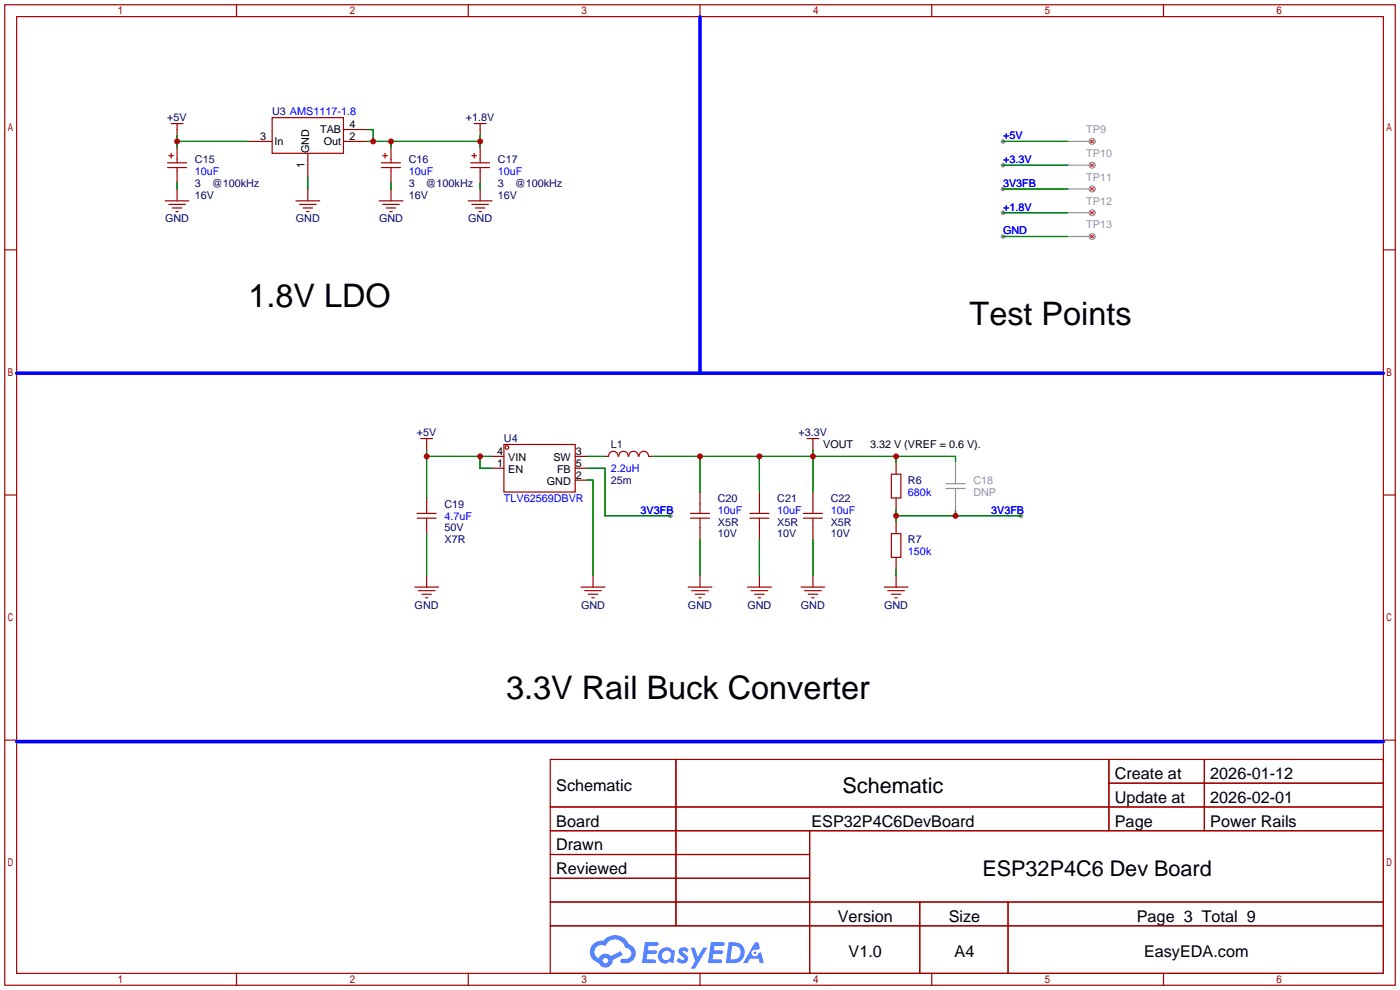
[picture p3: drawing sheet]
<svg xmlns="http://www.w3.org/2000/svg" width="299mm" height="212mm" viewBox="0 0 299 212" stroke-linecap="round" stroke-linejoin="round" font-family="sans-serif">
<g fill="#999">
<circle cx="143.3" cy="110.2" r=".51"/>
<circle cx="218.2" cy="110.2" r=".51"/>
<circle cx="214.4" cy="35.3" r=".51"/>
<circle cx="214.4" cy="40.4" r=".51"/>
<circle cx="214.4" cy="45.5" r=".51"/>
<circle cx="214.4" cy="50.5" r=".51"/>
<circle cx="214.4" cy="30.2" r=".51"/>
</g>
<g fill="none" stroke="#a10000" stroke-width=".25">
<path d="M1 1h297.2v209.6h-297.2zM3.6 3.6h292.1v204.4h-292.1zM50.5 1v2.6M100.1 1v2.6M149.6 1v2.6M199.1 1v2.6M248.7 1v2.6M1 53.4h2.6M295.7 53.4h2.5M1 105.8h2.6M295.7 105.8h2.5M1 158.2h2.6"/>
<path d="M295.7 158.2h2.5M117.6 162.3h178.1v45.7h-178.1zM117.6 172.5h178.1M117.6 177.5h178.1M144.5 162.3v35.6M173 177.5v30.5M237 162.3v15.2M237 167.4h58.7M257.4 162.3v15.2M117.6 182.6h55.4M117.6 192.8h178.1M117.6 187.7h55.4"/>
<path d="M117.6 197.9h178.1M196.6 192.8v15.2M215.4 192.8v15.2M50.5 208v2.6M100.1 208v2.6M149.6 208v2.6M199.1 208v2.6M248.7 208v2.6"/>
</g>
<g fill="#5487ff">
<path d="M145.3 202.7a1.3 1.3 0 0 1 1.9 .3l-.4 .6a.54 .54 0 0 0-.9-.2l.1 .2a1.34 1.34 0 0 1 .9 1.8 1.47 1.47 0 0 1-2.3-.1l.5-.6 .8 .5a.31 .31 0 0 0 .4-.3 .31 .31 0 0 0-.3-.4 1.12 1.12 0 0 1-.7-1.8z"/>
<path d="M147.6 202.5h.9l.6 2 1.2-2h.9l-2.7 4.6h-.9l1-1.7z"/>
<path d="M137.8 201.4h1.7a1.31 1.31 0 0 1 1.2 .2 .4 .4 0 0 1-.3 .5l-1.8 .1-.1 .9h1.6a.4 .4 0 0 1 .4 .4 .4 .4 0 0 1-.5 .4h-1.6l-.2 1.2h1.4a.46 .46 0 0 1 .5 0 .46 .46 0 0 1 .1 .5l-.4 .2h-2.6z"/>
<path d="M151.9 201.4h1.7a1.32 1.32 0 0 1 1.2 .2 .39 .39 0 0 1-.3 .5l-1.8 .1-.1 .9h1.6a.4 .4 0 0 1 .4 .4 .4 .4 0 0 1-.4 .4h-1.7l-.2 1.2h1.4a.46 .46 0 0 1 .5 0 .46 .46 0 0 1 .1 .5l-.4 .2h-2.6z"/>
<path d="M161.3 201.4h.8l.3 1.3-.6 .4a.75 .75 0 0 0-1.1 .3 .75 .75 0 0 0 .5 1 .75 .75 0 0 0 .9-.7l.5-.2 .6 2.3h-.8l-.3-.9h-1.8l-.5 .9h-1z"/>
<path d="M155.7 201.4l-.6 4.4h1.5a2.27 2.27 0 0 0 2.6-2.2 2.27 2.27 0 0 0-2.7-2.2zM156.5 202.1a1.5 1.5 0 0 1 1.8 1.6 1.5 1.5 0 0 1-1.9 1.4h-.3z"/>
<path d="M141.2 203a1.6 1.6 0 0 0-.3 2.3 1.6 1.6 0 0 0 2.3 .2l.7 .3 .3-2.4-.1-.3-.5-.1a1.58 1.58 0 0 0-2.4 0zM141.8 203.5a.98 .98 0 0 1 1.6 .4 .98 .98 0 0 1-1.1 1.3 .94 .94 0 0 1-.9-.7 .94 .94 0 0 1 .4-1z"/>
<path d="M126.8 201.8a2.37 2.37 0 0 0 1.1 4 1.54 1.54 0 0 0 1.8 1 1.54 1.54 0 0 0 1.2-1.6l2.2-1.1-.5-.8-2 1a1.57 1.57 0 0 0-2.7 .5 1.5 1.5 0 0 1-.7-2.1 1.5 1.5 0 0 1 2.2-.5 2.23 2.23 0 0 1 2.3-1.4 2.23 2.23 0 0 1 2 1.8 1.16 1.16 0 0 1 1.2 1.1 1.16 1.16 0 0 1-1.1 1.2h-.7a.47 .47 0 0 0-.5 .4 .47 .47 0 0 0 .4 .5 2.17 2.17 0 0 0 2.5-.9 2.17 2.17 0 0 0-.3-2.7l-.8-.4a3.2 3.2 0 0 0-5.5-.7l-1.1 .1zM128.8 205.3a.6 .6 0 0 1 1.2 0 .6 .6 0 0 1-1.2 0z"/>
<circle cx="161.4" cy="203.6" r=".28"/>
</g>
<g fill="none" stroke="#a10000" stroke-width=".25">
<path d="M35.8 34.8h4.1M35.8 35.8h4.1M36.1 33.3h1M36.6 32.8v1M36.6 26.4h2.5M37.8 26.4v2.6M37.8 31.5v3.3M37.8 35.8v3.3M53.1 30.2h5.1M58.2 25.1h15.2v7.7h-15.2zM65.8 32.8v5M73.4 30.2h5.1"/>
<path d="M73.4 27.7h5.1M81.5 34.8h4.1M81.5 35.8h4.1M81.8 33.3h1M82.3 32.8v1M83.6 31.5v3.3M83.6 35.8v3.3M100.6 34.8h4M100.6 35.8h4M100.8 33.3h1.1M101.3 32.8v1M101.3 26.4h2.6"/>
<path d="M102.6 26.4v2.6M102.6 31.5v3.3M102.6 35.8v3.3M35.3 42.9h5.1M36.1 43.7h3.5M36.8 44.4h2.1M37.6 45.2h.5M37.8 40.4v2.5M63.2 42.9h5.1M64 43.7h3.6M64.8 44.4h2M65.5 45.2h.5"/>
<path d="M65.8 40.4v2.5M81 42.9h5.1M81.8 43.7h3.5M82.5 44.4h2.1M83.3 45.2h.5M83.6 40.4v2.5M100.1 42.9h5.1M100.8 43.7h3.6M101.6 44.4h2M102.4 45.2h.5M102.6 40.4v2.5M89.9 93.7h2.6"/>
<path d="M91.2 93.7v2.6M105.2 97.5h2.5M107.7 95h15.2v10.2h-15.2zM122.9 97.5h2.6M129.3 97.5h.7M130.1 97.5a1.01 1.01 0 0 1 1-1.1 1.01 1.01 0 0 1 1 1.1M132.2 97.5a1.01 1.01 0 0 1 1-1.1 1.01 1.01 0 0 1 1.1 1.1M134.4 97.5a1.01 1.01 0 0 1 1-1.1 1.01 1.01 0 0 1 1 1.1M136.6 97.5a1.01 1.01 0 0 1 1-1.1 1.01 1.01 0 0 1 1 1.1M138.7 97.5h.7M172.5 93.7h2.5M173.7 93.7v2.6"/>
<path d="M191.5 98.8v2.5M89.2 110.7h4M89.2 109.7h4M91.2 106.4v3.3M91.2 110.7v3.3M105.2 100.1h2.5M122.9 100.1h2.6M122.9 102.6h2.6M147.6 110.7h4M147.6 109.7h4M149.6 105.2v4.5M149.6 110.7v4.6"/>
<path d="M160.3 110.7h4M160.3 109.7h4M162.3 105.2v4.5M162.3 110.7v4.6M171.7 110.7h4.1M171.7 109.7h4.1M173.7 105.2v4.5M173.7 110.7v4.6M190.5 114h2v5.1h-2zM190.5 101.3h2v5.1h-2zM191.5 106.4v2.6M191.5 111.5v2.5"/>
<path d="M191.5 119.1v2.6M88.6 125.5h5.1M89.4 126.2h3.6M90.2 127h2M90.9 127.8h.5M91.2 122.9v2.6M124.2 125.5h5.1M125 126.2h3.5M125.7 127h2.1M126.5 127.8h.5M126.7 122.9v2.6M147.1 125.5h5"/>
<path d="M147.8 126.2h3.6M148.6 127h2M149.4 127.8h.5M149.6 122.9v2.6M159.8 125.5h5M160.5 126.2h3.6M161.3 127h2M162.1 127.8h.5M162.3 122.9v2.6M171.2 125.5h5.1M172 126.2h3.5M172.7 127h2.1"/>
<path d="M173.5 127.8h.5M173.7 122.9v2.6M189 125.5h5.1M189.7 126.2h3.6M190.5 127h2M191.3 127.8h.5M191.5 122.9v2.6"/>
<circle cx="108.3" cy="95.6" r=".38"/>
</g>
<g fill="none" stroke="#008700" stroke-width=".25">
<path d="M37.8 29v2.5M37.8 39.1v1.3M37.8 30.2h15.3M65.8 37.8v2.6M78.5 30.2h24.1M78.5 27.7h1.3v2.5M83.6 30.2v1.3M83.6 39.1v1.3M102.6 29v2.5M102.6 39.1v1.3M214.4 30.2h13.9M214.4 35.3h13.9"/>
<path d="M214.4 40.4h13.9M214.4 45.5h13.9M214.4 50.5h13.9M91.2 97.5h14M91.2 96.3v10.1M102.6 97.5v2.6h2.6M125.5 97.5h3.8M139.4 97.5h64.8v1.3M149.6 97.5v7.7M162.3 97.5v7.7M173.7 96.3v8.9M191.5 97.5v1.3"/>
<path d="M91.2 114v8.9M125.5 100.1h3.8v10.1h14M125.5 102.6h1.2v20.3M149.6 115.3v7.6M162.3 115.3v7.6M173.7 115.3v7.6M191.5 109v2.5M191.5 110.2h26.7M204.2 109v1.2M191.5 121.7v1.2"/>
</g>
<path d="M149.6 3.6v76.2M3.6 79.8h292.1M3.6 158.5h292.1" fill="none" stroke="#00f" stroke-width=".76"/>
<g fill="none" stroke="#999" stroke-width=".25">
<path d="M228.3 35.3h5.1M228.3 30.2h5.1M228.3 45.5h5.1M228.3 50.5h5.1M228.3 40.4h5.1M204.2 98.8v4.6M202.2 103.4h4M202.2 104.4h4M204.2 104.4v4.6"/>
<circle cx="233.4" cy="35.3" r=".63"/>
<circle cx="233.4" cy="30.2" r=".63"/>
<circle cx="233.4" cy="50.5" r=".63"/>
<circle cx="233.4" cy="45.5" r=".63"/>
<circle cx="233.4" cy="40.4" r=".63"/>
</g>
<path d="M233 39.9l.9 .9M233 34.9l.9 .9M233 29.8l.9 .9M233.9 39.9l-.9 .9M233.9 34.9l-.9 .9M233.9 29.8l-.9 .9M233 45l.9 .9M233 50.1l.9 .9M233.9 45l-.9 .9M233.9 50.1l-.9 .9" fill="none" stroke="#f00" stroke-width=".21"/>
<g fill="#c00">
<circle cx="173.7" cy="97.5" r=".63"/>
<circle cx="162.3" cy="97.5" r=".63"/>
<circle cx="149.6" cy="97.5" r=".63"/>
<circle cx="191.5" cy="97.5" r=".63"/>
<circle cx="91.2" cy="97.5" r=".63"/>
<circle cx="102.6" cy="97.5" r=".63"/>
<circle cx="191.5" cy="110.2" r=".63"/>
<circle cx="204.2" cy="110.2" r=".63"/>
<circle cx="102.6" cy="30.2" r=".63"/>
<circle cx="83.6" cy="30.2" r=".63"/>
<circle cx="79.8" cy="30.2" r=".63"/>
<circle cx="37.8" cy="30.2" r=".63"/>
</g>
<g font-size="6.9">
<text x="53.1" y="65.7">1.8V LDO</text>
<text x="207.2" y="69.5">Test Points</text>
<text x="108.2" y="149.5">3.3V Rail Buck Converter</text>
</g>
<g font-size="4.6">
<text x="180.1" y="169.4">Schematic</text>
<text x="210" y="187.2">ESP32P4C6 Dev Board</text>
</g>
<g font-size="3.5">
<text x="238.3" y="166.5">Create at</text>
<text x="258.7" y="166.5">2026-01-12</text>
<text x="118.9" y="169.1">Schematic</text>
<text x="238.3" y="171.6">Update at</text>
<text x="258.7" y="171.6">2026-02-01</text>
<text x="118.9" y="176.7">Board</text>
<text x="173.4" y="176.7">ESP32P4C6DevBoard</text>
<text x="238.3" y="176.7">Page</text>
<text x="258.7" y="176.7">Power Rails</text>
<text x="118.9" y="181.8">Drawn</text>
<text x="118.9" y="186.8">Reviewed</text>
<text x="179.1" y="197">Version</text>
<text x="202.8" y="197">Size</text>
<text x="243" y="197">Page 3 Total 9</text>
<text x="181.4" y="204.6">V1.0</text>
<text x="204" y="204.6">A4</text>
<text x="244.5" y="204.6">EasyEDA.com</text>
</g>
<g font-size="2.3" fill="#000080">
<text x="35.8" y="26">+5V</text>
<text x="58.2" y="24.7">U3 AMS1117-1.8</text>
<text x="99.6" y="26">+1.8V</text>
<text x="41.7" y="34.8">C15</text>
<text x="87.4" y="34.8">C16</text>
<text x="106.4" y="34.8">C17</text>
<text x="41.7" y="39.9">3</text>
<text x="45.2" y="39.9">@100kHz</text>
<text x="87.4" y="39.9">3</text>
<text x="91" y="39.9">@100kHz</text>
<text x="106.4" y="39.9">3</text>
<text x="110" y="39.9">@100kHz</text>
<text x="35.3" y="47.5">GND</text>
<text x="41.7" y="42.5">16V</text>
<text x="63.2" y="47.5">GND</text>
<text x="81" y="47.5">GND</text>
<text x="87.4" y="42.5">16V</text>
<text x="100.1" y="47.5">GND</text>
<text x="106.4" y="42.5">16V</text>
<text x="89.1" y="93.3">+5V</text>
<text x="107.7" y="94.5">U4</text>
<text x="130.6" y="95.8">L1</text>
<text x="170.7" y="93.3">+3.3V</text>
<text x="130.6" y="103.4">25m</text>
<text x="153.4" y="107.2">C20</text>
<text x="166.1" y="107.2">C21</text>
<text x="177.5" y="107.2">C22</text>
<text x="194.1" y="103.4">R6</text>
<text x="95" y="113.6">50V</text>
<text x="95" y="108.5">C19</text>
<text x="153.4" y="112.3">X5R</text>
<text x="166.1" y="112.3">X5R</text>
<text x="177.5" y="112.3">X5R</text>
<text x="95" y="116.1">X7R</text>
<text x="153.4" y="114.9">10V</text>
<text x="166.1" y="114.9">10V</text>
<text x="177.5" y="114.9">10V</text>
<text x="194.1" y="116.1">R7</text>
<text x="88.6" y="130.1">GND</text>
<text x="124.2" y="130.1">GND</text>
<text x="147" y="130.1">GND</text>
<text x="159.7" y="130.1">GND</text>
<text x="171.2" y="130.1">GND</text>
<text x="189" y="130.1">GND</text>
</g>
<g font-size="2.3">
<text x="55.6" y="30">3</text>
<text x="68.4" y="28.5">TAB</text>
<text x="74.7" y="30">2</text>
<text x="74.7" y="27.5">4</text>
<text x="58.7" y="31">In</text>
<text x="65.1" y="35.8" transform="rotate(-90 65.1 35.8)">1</text>
<text x="66.1" y="32.7" transform="rotate(-90 66.1 32.7)">GND</text>
<text x="69.2" y="31">Out</text>
<text x="175.9" y="95.8">VOUT</text>
<text x="185.9" y="95.8">3.32 V (VREF = 0.6 V).</text>
<text x="106.3" y="99.8">1</text>
<text x="106.3" y="97.3">4</text>
<text x="108.6" y="101.1">EN</text>
<text x="108.6" y="98.6">VIN</text>
<text x="118.3" y="98.6">SW</text>
<text x="119" y="101.1">FB</text>
<text x="123.1" y="97.3">3</text>
<text x="123.1" y="99.8">5</text>
<text x="116.9" y="103.7">GND</text>
<text x="123.1" y="102.4">2</text>
</g>
<g font-size="2.3" fill="#00f">
<text x="214.4" y="29.8">+5V</text>
<text x="214.4" y="34.8">+3.3V</text>
<text x="41.7" y="37.4">10uF</text>
<text x="87.4" y="37.4">10uF</text>
<text x="106.4" y="37.4">10uF</text>
<text x="214.4" y="39.9">3V3FB</text>
<text x="214.4" y="45">+1.8V</text>
<text x="214.4" y="50.1">GND</text>
<text x="130.6" y="100.9">2.2uH</text>
<text x="107.7" y="107.2">TLV62569DBVR</text>
<text x="194.1" y="106">680k</text>
<text x="95" y="111">4.7uF</text>
<text x="136.9" y="109.8">3V3FB</text>
<text x="153.4" y="109.8">10uF</text>
<text x="166.1" y="109.8">10uF</text>
<text x="177.5" y="109.8">10uF</text>
<text x="211.8" y="109.8">3V3FB</text>
<text x="194.1" y="118.7">150k</text>
</g>
<g font-size="2.3" fill="#999">
<text x="232.2" y="28.5">TP9</text>
<text x="232.2" y="33.6">TP10</text>
<text x="232.2" y="38.7">TP11</text>
<text x="232.2" y="43.7">TP12</text>
<text x="232.2" y="48.8">TP13</text>
<text x="208" y="103.4">C18</text>
<text x="208" y="106">DNP</text>
</g>
</svg>
